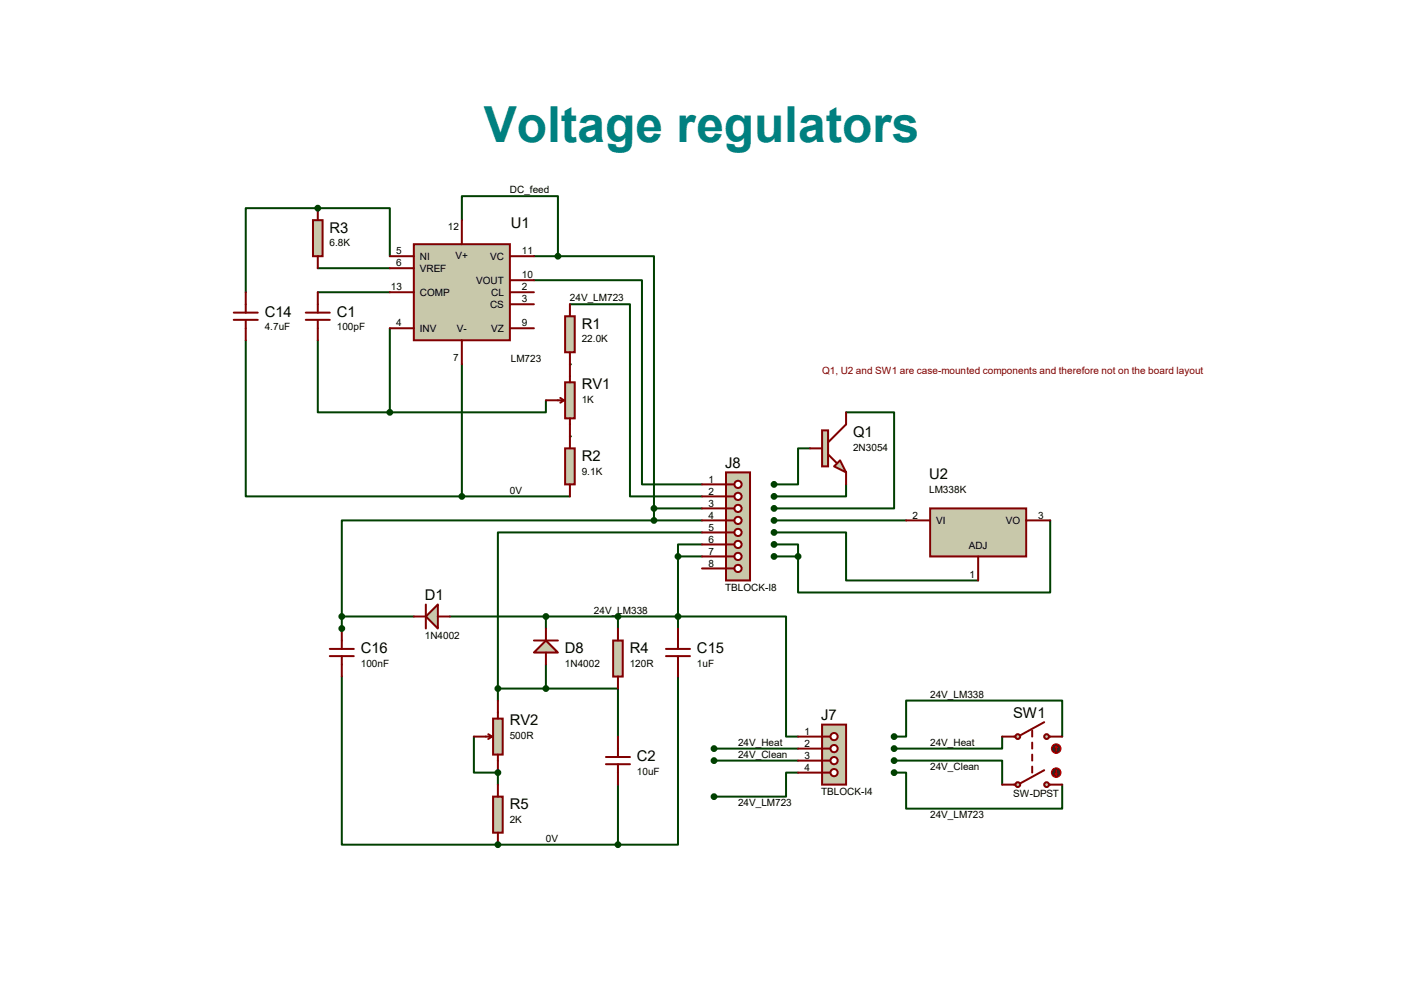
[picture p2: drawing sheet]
<svg xmlns="http://www.w3.org/2000/svg" width="297mm" height="210mm" viewBox="0 0 297 210" stroke-linecap="round" stroke-linejoin="round" font-family="sans-serif">
<g fill="#004000">
<circle cx="120.6" cy="77" r=".21"/>
<circle cx="120.6" cy="92.3" r=".21"/>
</g>
<g fill="none" stroke="#004000" stroke-width=".42">
<path d="M67.2 44h15.3v10.2M67.2 56.7h15.3M112.9 59.3h22.9v43.1h12.7M67.2 72v15.2h15.3M67.2 61.8h15.3M82.5 69.4v17.8M120.6 64.3h12.7v40.7h15.2M115.5 84.7v2.5h-33M171.4 94.8h-2.6v7.6h-5.1M179 87.2h10.1v20.3h-25.4M179 102.4v2.6h-15.3M189.1 155.8h2.6v-7.6h33v7.6"/>
<path d="M212 155.8v2.5h-22.9M189.1 163.4h2.6v7.6h33v-5.1M189.1 160.9h22.9v5"/>
</g>
<circle cx="67.2" cy="44" r=".21" fill="#004000"/>
<path d="M67.2 44h-15.2v17.8M105.3 163.4v2.5" fill="none" stroke="#004000" stroke-width=".42"/>
<circle cx="105.3" cy="163.4" r=".21" fill="#004000"/>
<path d="M148.5 112.6h-43.2v33M95.2 130.4h35.5v2.5M115.5 130.4v2.5M100.2 155.8v7.6h5.1M105.3 145.6v2.6M105.3 145.6h10.2M115.5 145.6h15.2v10.2M115.5 140.5v5.1M143.4 143.1v35.5h-12.7M105.3 178.6h25.4M130.7 165.9v12.7" fill="none" stroke="#004000" stroke-width=".42"/>
<circle cx="105.3" cy="178.6" r=".21" fill="#004000"/>
<path d="M72.3 143.1v35.5h33" fill="none" stroke="#004000" stroke-width=".42"/>
<circle cx="72.3" cy="132.9" r=".21" fill="#004000"/>
<g fill="none" stroke="#004000" stroke-width=".42">
<path d="M97.7 46.6v-5.1h20.3v12.7M112.9 54.2h5.1M118 54.2h20.3v53.3M52 72v33h45.7M97.7 77v28M97.7 105h22.9M138.3 110.1h-66v20.3M138.3 107.5h10.2M138.3 110.1h10.2M138.3 107.5v2.6M143.4 117.7h5.1M143.4 117.7v15.2"/>
<path d="M148.5 115.1h-5.1v2.6M163.7 112.6h15.3v10.2h27.9M163.7 115.1h5.1v2.6M163.7 110.1h28M163.7 117.7h5.1M222.2 110.1v15.2h-53.4v-7.6M72.3 130.4h15.2M72.3 130.4v2.5M130.7 130.4h35.6v25.4h2.5M151 158.3h17.8M151 160.9h17.8M168.8 163.4h-2.5v5.1h-15.3"/>
</g>
<path d="M87.5 51.6h20.4v20.4h-20.4z" fill="#c8c8aa" stroke="#800000" stroke-width=".42"/>
<path d="M82.5 54.2h5M82.5 56.7h5M97.7 46.6v5M107.9 54.2h5M107.9 59.3h5M82.5 61.8h5M82.5 69.4h5M97.7 72v5M107.9 61.8h5M107.9 69.4h5M107.9 64.3h5" fill="none" stroke="#800000" stroke-width=".42"/>
<path d="M119.5 66.9h2.1v7.6h-2.1z" fill="#c8c8aa" stroke="#800000" stroke-width=".42"/>
<path d="M120.6 64.3v2.6M120.6 74.5v2.5" fill="none" stroke="#800000" stroke-width=".42"/>
<path d="M119.5 94.8h2.1v7.6h-2.1z" fill="#c8c8aa" stroke="#800000" stroke-width=".42"/>
<path d="M120.6 92.3v2.5M120.6 102.4v2.6" fill="none" stroke="#800000" stroke-width=".42"/>
<path d="M119.5 80.9h2.1v7.6h-2.1z" fill="#c8c8aa" stroke="#800000" stroke-width=".42"/>
<path d="M64.7 66.1h5.1M64.7 67.6h5.1M67.2 61.8v4.3M67.2 67.6v4.4M120.6 77v3.9M115.5 84.7h3.8M118.5 84.2l.8 .5M119.3 84.7l-.8 .5M120.6 88.5v3.8" fill="none" stroke="#800000" stroke-width=".42"/>
<path d="M66.2 46.6h2v7.6h-2z" fill="#c8c8aa" stroke="#800000" stroke-width=".42"/>
<path d="M67.2 44v2.6M67.2 54.2v2.5" fill="none" stroke="#800000" stroke-width=".42"/>
<g fill="#c8c8aa" stroke="#800000" stroke-width=".42">
<path d="M176.4 98.6l1.3-1.2 1.3 2.5z"/>
<path d="M173.9 91h1.3v7.6h-1.3z"/>
</g>
<path d="M171.4 94.8h2.5M175.2 96.1l1.8 1.8M179 87.2v2.5l-3.8 3.9M179 99.9v2.5" fill="none" stroke="#800000" stroke-width=".42"/>
<path d="M153.6 99.9h5.1v22.9h-5.1z" fill="#c8c8aa" stroke="#800000" stroke-width=".42"/>
<path d="M153.6 102.4h1.8" fill="none" stroke="#800000" stroke-width=".42"/>
<circle cx="156.1" cy="102.4" r=".76" fill="#fff" stroke="#800000" stroke-width=".42"/>
<path d="M153.6 105h1.8" fill="none" stroke="#800000" stroke-width=".42"/>
<circle cx="156.1" cy="105" r=".76" fill="#fff" stroke="#800000" stroke-width=".42"/>
<path d="M153.6 107.5h1.8" fill="none" stroke="#800000" stroke-width=".42"/>
<circle cx="156.1" cy="107.5" r=".76" fill="#fff" stroke="#800000" stroke-width=".42"/>
<path d="M153.6 110.1h1.8" fill="none" stroke="#800000" stroke-width=".42"/>
<circle cx="156.1" cy="110.1" r=".76" fill="#fff" stroke="#800000" stroke-width=".42"/>
<path d="M153.6 112.6h1.8" fill="none" stroke="#800000" stroke-width=".42"/>
<circle cx="156.1" cy="112.6" r=".76" fill="#fff" stroke="#800000" stroke-width=".42"/>
<path d="M153.6 115.1h1.8" fill="none" stroke="#800000" stroke-width=".42"/>
<circle cx="156.1" cy="115.1" r=".76" fill="#fff" stroke="#800000" stroke-width=".42"/>
<path d="M153.6 117.7h1.8" fill="none" stroke="#800000" stroke-width=".42"/>
<circle cx="156.1" cy="117.7" r=".76" fill="#fff" stroke="#800000" stroke-width=".42"/>
<path d="M153.6 120.2h1.8" fill="none" stroke="#800000" stroke-width=".42"/>
<circle cx="156.1" cy="120.2" r=".76" fill="#fff" stroke="#800000" stroke-width=".42"/>
<path d="M148.5 102.4h5.1M148.5 105h5.1M148.5 107.5h5.1M148.5 110.1h5.1M148.5 112.6h5.1M148.5 115.1h5.1M148.5 117.7h5.1M148.5 120.2h5.1" fill="none" stroke="#800000" stroke-width=".42"/>
<g fill="#004000" stroke="#004000" stroke-width=".42">
<circle cx="82.5" cy="87.2" r=".51"/>
<circle cx="163.7" cy="105" r=".51"/>
<circle cx="163.7" cy="102.4" r=".51"/>
<circle cx="163.7" cy="107.5" r=".51"/>
</g>
<g fill="#c8c8aa" stroke="#800000" stroke-width=".42">
<circle cx="215.3" cy="155.8" r=".51"/>
<circle cx="221.4" cy="155.8" r=".51"/>
</g>
<path d="M214.5 155.8h.3M220.9 152.7l-5.1 2.8M221.9 155.8h.3" fill="none" stroke="#800000" stroke-width=".42"/>
<g fill="#c8c8aa" stroke="#800000" stroke-width=".42">
<circle cx="215.3" cy="165.9" r=".51"/>
<circle cx="221.4" cy="165.9" r=".51"/>
</g>
<path d="M212 155.8h2.5M218.4 154.5v1.3M218.4 157.1v1.2M218.4 159.6v1.3M222.2 155.8h2.5M212 165.9h2.8M218.4 162.1v1.3M220.9 162.9l-5.1 2.8M221.9 165.9h2.8" fill="none" stroke="#800000" stroke-width=".42"/>
<circle cx="223.4" cy="163.4" r="1.02" fill="#400000" stroke="#f00" stroke-width=".21"/>
<path d="M223.2 163.7l.2 .2M223.4 162.9v1M223.7 163.7l-.3 .2" fill="none" stroke="#f00" stroke-width=".21"/>
<circle cx="223.4" cy="158.3" r="1.02" fill="#400000" stroke="#f00" stroke-width=".21"/>
<path d="M223.4 157.8l-.2 .3M223.4 157.8l.3 .3M223.4 157.8v1" fill="none" stroke="#f00" stroke-width=".21"/>
<g fill="#004000" stroke="#004000" stroke-width=".42">
<circle cx="189.1" cy="155.8" r=".51"/>
<circle cx="189.1" cy="163.4" r=".51"/>
<circle cx="189.1" cy="158.3" r=".51"/>
<circle cx="189.1" cy="160.9" r=".51"/>
<circle cx="67.2" cy="44" r=".51"/>
</g>
<path d="M49.4 66.1h5.1M49.4 67.6h5.1M52 61.8v4.3M52 67.6v4.4" fill="none" stroke="#800000" stroke-width=".42"/>
<path d="M173.9 153.2h5.1v12.7h-5.1z" fill="#c8c8aa" stroke="#800000" stroke-width=".42"/>
<path d="M173.9 155.8h1.8" fill="none" stroke="#800000" stroke-width=".42"/>
<circle cx="176.4" cy="155.8" r=".76" fill="#fff" stroke="#800000" stroke-width=".42"/>
<path d="M173.9 158.3h1.8" fill="none" stroke="#800000" stroke-width=".42"/>
<circle cx="176.4" cy="158.3" r=".76" fill="#fff" stroke="#800000" stroke-width=".42"/>
<path d="M173.9 160.9h1.8" fill="none" stroke="#800000" stroke-width=".42"/>
<circle cx="176.4" cy="160.9" r=".76" fill="#fff" stroke="#800000" stroke-width=".42"/>
<path d="M173.9 163.4h1.8" fill="none" stroke="#800000" stroke-width=".42"/>
<circle cx="176.4" cy="163.4" r=".76" fill="#fff" stroke="#800000" stroke-width=".42"/>
<path d="M168.8 155.8h5.1M168.8 158.3h5.1M168.8 160.9h5.1M168.8 163.4h5.1" fill="none" stroke="#800000" stroke-width=".42"/>
<path d="M90.1 130.4l2.5-2.6v5.1z" fill="#c8c8aa" stroke="#800000" stroke-width=".42"/>
<path d="M87.5 130.4h2.6M90.1 127.8v5.1M92.6 130.4h2.6" fill="none" stroke="#800000" stroke-width=".42"/>
<path d="M112.9 138l2.6-2.5 2.5 2.5z" fill="#c8c8aa" stroke="#800000" stroke-width=".42"/>
<path d="M112.9 135.5h5.1M115.5 132.9v2.6M115.5 138v2.5" fill="none" stroke="#800000" stroke-width=".42"/>
<path d="M129.7 135.5h2v7.6h-2z" fill="#c8c8aa" stroke="#800000" stroke-width=".42"/>
<path d="M130.7 132.9v2.6M130.7 143.1v2.5" fill="none" stroke="#800000" stroke-width=".42"/>
<path d="M104.3 168.5h2v7.6h-2z" fill="#c8c8aa" stroke="#800000" stroke-width=".42"/>
<path d="M105.3 165.9v2.6M105.3 176.1v2.5" fill="none" stroke="#800000" stroke-width=".42"/>
<path d="M104.3 152h2v7.6h-2z" fill="#c8c8aa" stroke="#800000" stroke-width=".42"/>
<g fill="none" stroke="#800000" stroke-width=".42">
<path d="M69.8 137.2h5M69.8 138.8h5M72.3 132.9v4.3M72.3 138.8v4.3M140.9 137.2h5.1M140.9 138.8h5.1M143.4 132.9v4.3M143.4 138.8v4.3M100.2 155.8h3.9M103.3 155.3l.8 .5M104.1 155.8l-.8 .5M105.3 148.2v3.8"/>
<path d="M105.3 159.6v3.8M130.7 155.8v4.3M128.2 160.1h5.1M128.2 161.6h5.1M130.7 161.6v4.3"/>
</g>
<g fill="#004000" stroke="#004000" stroke-width=".42">
<circle cx="105.3" cy="163.4" r=".51"/>
<circle cx="105.3" cy="145.6" r=".51"/>
<circle cx="115.5" cy="145.6" r=".51"/>
<circle cx="115.5" cy="130.4" r=".51"/>
<circle cx="130.7" cy="130.4" r=".51"/>
<circle cx="130.7" cy="178.6" r=".51"/>
<circle cx="105.3" cy="178.6" r=".51"/>
<circle cx="72.3" cy="132.9" r=".51"/>
<circle cx="118" cy="54.2" r=".51"/>
</g>
<path d="M196.8 107.5h20.3v10.2h-20.3z" fill="#c8c8aa" stroke="#800000" stroke-width=".42"/>
<path d="M191.7 110.1h5.1M206.9 117.7v5.1M217.1 110.1h5.1" fill="none" stroke="#800000" stroke-width=".42"/>
<g fill="#004000" stroke="#004000" stroke-width=".42">
<circle cx="72.3" cy="130.4" r=".51"/>
<circle cx="138.3" cy="107.5" r=".51"/>
<circle cx="138.3" cy="110.1" r=".51"/>
<circle cx="163.7" cy="110.1" r=".51"/>
<circle cx="163.7" cy="112.6" r=".51"/>
<circle cx="163.7" cy="115.1" r=".51"/>
<circle cx="168.8" cy="117.7" r=".51"/>
<circle cx="163.7" cy="117.7" r=".51"/>
<circle cx="143.4" cy="130.4" r=".51"/>
<circle cx="143.4" cy="117.7" r=".51"/>
<circle cx="151" cy="158.3" r=".51"/>
<circle cx="151" cy="160.9" r=".51"/>
<circle cx="151" cy="168.5" r=".51"/>
<circle cx="97.7" cy="105" r=".51"/>
</g>
<text font-size="10.5" fill="#008080" x="102.4" y="30.1">Voltage regulators</text>
<g font-size="3.1">
<text x="69.7" y="49.2">R3</text>
<text x="108.1" y="48.2">U1</text>
<text x="56" y="67">C14</text>
<text x="71.2" y="67">C1</text>
<text x="123.1" y="69.5">R1</text>
<text x="123.1" y="82.2">RV1</text>
<text x="180.5" y="92.4">Q1</text>
<text x="123.1" y="97.5">R2</text>
<text x="153.4" y="99">J8</text>
<text x="196.6" y="101.3">U2</text>
<text x="89.9" y="127">D1</text>
<text x="76.3" y="138.1">C16</text>
<text x="119.5" y="138.1">D8</text>
<text x="133.2" y="138.1">R4</text>
<text x="147.4" y="138.1">C15</text>
<text x="107.8" y="153.3">RV2</text>
<text x="173.7" y="152.4">J7</text>
<text x="214.3" y="151.8">SW1</text>
<text x="134.7" y="161">C2</text>
<text x="107.8" y="171.1">R5</text>
</g>
<g font-size="2.1">
<text x="107.9" y="40.9">DC_feed</text>
<text x="69.7" y="52.1">6.8K</text>
<text x="83.8" y="53.8">5</text>
<text x="94.7" y="48.7">12</text>
<text x="110.4" y="53.8">11</text>
<text x="83.8" y="56.3">6</text>
<text x="88.8" y="54.9">NI</text>
<text x="88.8" y="57.5">VREF</text>
<text x="96.4" y="54.9">V+</text>
<text x="103.7" y="54.9">VC</text>
<text x="110.4" y="58.9">10</text>
<text x="82.7" y="61.4">13</text>
<text x="88.8" y="62.6">COMP</text>
<text x="100.8" y="60">VOUT</text>
<text x="103.7" y="65.1">CS</text>
<text x="103.9" y="62.6">CL</text>
<text x="110.4" y="61.4">2</text>
<text x="110.4" y="64">3</text>
<text x="120.6" y="63.8">24V_LM723</text>
<text x="56" y="69.9">4.7uF</text>
<text x="71.2" y="69.9">100pF</text>
<text x="83.8" y="69">4</text>
<text x="88.8" y="70.2">INV</text>
<text x="96.6" y="70.3">V-</text>
<text x="103.9" y="70.2">VZ</text>
<text x="110.4" y="69">9</text>
<text x="95.9" y="76.5">7</text>
<text x="108.1" y="76.7">LM723</text>
<text x="123.1" y="72.4">22.0K</text>
<text x="123.1" y="85.1">1K</text>
<text x="180.5" y="95.3">2N3054</text>
<text x="123.1" y="100.4">9.1K</text>
<text x="107.9" y="104.4">0V</text>
<text x="149.9" y="102.1">1</text>
<text x="149.9" y="104.6">2</text>
<text x="149.9" y="107.1">3</text>
<text x="196.6" y="104.2">LM338K</text>
<text x="149.9" y="109.7">4</text>
<text x="149.9" y="112.2">5</text>
<text x="193" y="109.7">2</text>
<text x="198" y="110.8">VI</text>
<text x="212.8" y="110.8">VO</text>
<text x="219.6" y="109.7">3</text>
<text x="149.9" y="114.8">6</text>
<text x="149.9" y="117.3">7</text>
<text x="149.9" y="119.8">8</text>
<text x="204.9" y="116">ADJ</text>
<text x="153.4" y="124.9">TBLOCK-I8</text>
<text x="205.1" y="122.2">1</text>
<text x="125.6" y="129.8">24V_LM338</text>
<text x="89.9" y="135.1">1N4002</text>
<text x="76.3" y="141">100nF</text>
<text x="119.5" y="141">1N4002</text>
<text x="133.2" y="141">120R</text>
<text x="147.4" y="141">1uF</text>
<text x="196.8" y="147.6">24V_LM338</text>
<text x="170.2" y="155.4">1</text>
<text x="107.8" y="156.3">500R</text>
<text x="156.1" y="157.7">24V_Heat</text>
<text x="156.1" y="160.3">24V_Clean</text>
<text x="170.2" y="157.9">2</text>
<text x="170.2" y="160.5">3</text>
<text x="196.8" y="157.7">24V_Heat</text>
<text x="134.7" y="163.9">10uF</text>
<text x="170.2" y="163">4</text>
<text x="196.8" y="162.8">24V_Clean</text>
<text x="156.1" y="170.4">24V_LM723</text>
<text x="173.7" y="168.1">TBLOCK-I4</text>
<text x="196.8" y="173">24V_LM723</text>
<text x="214.3" y="168.6">SW-DPST</text>
<text x="107.8" y="174">2K</text>
<text x="115.5" y="178.1">0V</text>
</g>
<text font-size="2.1" fill="#800000" x="173.9" y="79">Q1, U2 and SW1 are case-mounted components and therefore not on the board layout</text>
</svg>
